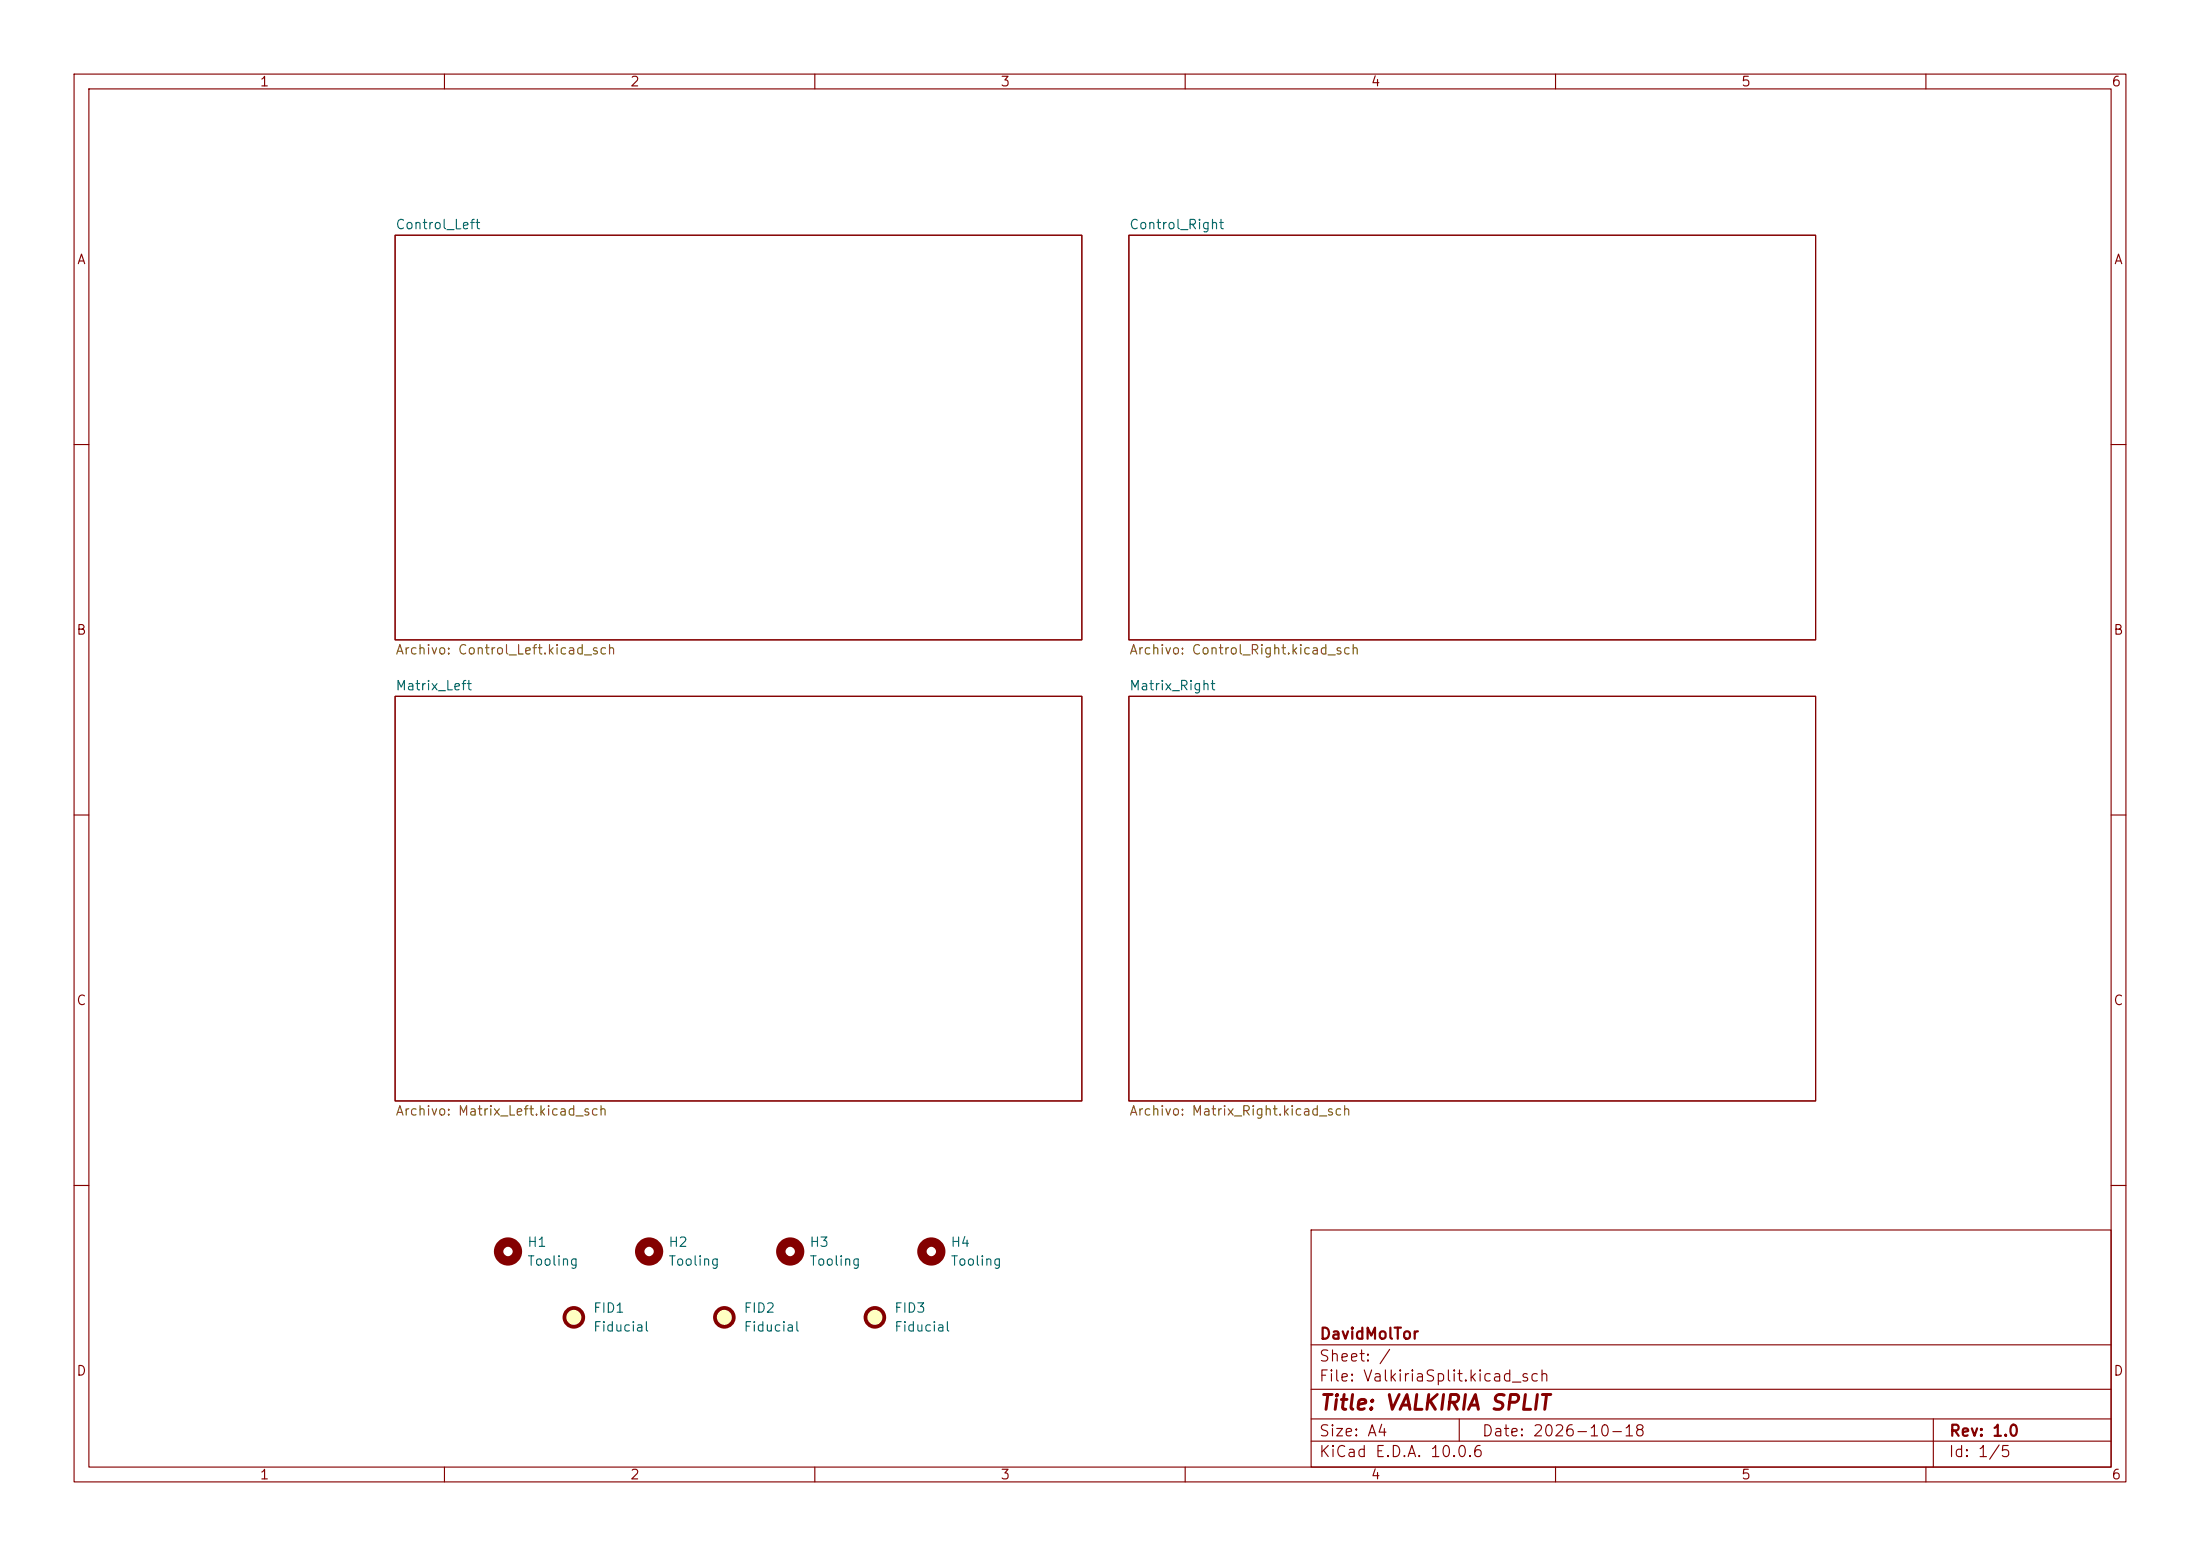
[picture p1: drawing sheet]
<svg xmlns="http://www.w3.org/2000/svg" width="297mm" height="210mm" viewBox="0 0 297 210" stroke-linecap="round" stroke-linejoin="round" font-family="sans-serif">
<g fill="none" stroke="#840000" stroke-width=".15">
<path d="M10 10h277v190h-277zM12 12h273v186h-273zM60 10v2M110 10v2M160 10v2M210 10v2M260 10v2M53.3 31.8h92.7v54.6h-92.7zM152.4 31.8h92.7v54.6h-92.7zM10 60h2M285 60h2M53.3 94h92.7v54.6h-92.7z"/>
<path d="M152.4 94h92.7v54.6h-92.7zM10 110h2M285 110h2M10 160h2M177 166h108v32h-108zM285 160h2M60 198v2M110 198v2M160 198v2M177 194.5h108M177 191.5h108M177 187.5h108"/>
<path d="M177 181.5h108M197 191.5v3M210 198v2M260 198v2M261 191.5v6.5"/>
</g>
<g fill="none" stroke="#840000" stroke-width="1.3">
<circle cx="68.6" cy="168.9" r="1.27"/>
<circle cx="87.6" cy="168.9" r="1.27"/>
<circle cx="106.7" cy="168.9" r="1.27"/>
<circle cx="125.7" cy="168.9" r="1.27"/>
</g>
<g fill="#ffffc2" stroke="#ffffc2" stroke-width=".14">
<circle cx="77.5" cy="177.8" r="1.27"/>
<circle cx="97.8" cy="177.8" r="1.27"/>
<circle cx="118.1" cy="177.8" r="1.27"/>
</g>
<g fill="none" stroke="#840000" stroke-width=".51">
<circle cx="77.5" cy="177.8" r="1.27"/>
<circle cx="97.8" cy="177.8" r="1.27"/>
<circle cx="118.1" cy="177.8" r="1.27"/>
</g>
<text font-size="2" fill="#840000" x="178" y="190.8">Title: VALKIRIA SPLIT</text>
<g font-size="1.5" fill="#840000">
<text x="178" y="184.1">Sheet: /</text>
<text x="178" y="181.1">DavidMolTor</text>
<text x="178" y="186.8">File: ValkiriaSplit.kicad_sch</text>
<text x="178" y="197">KiCad E.D.A. 10.0.6</text>
<text x="178" y="194.2">Size: A4</text>
<text x="200" y="194.2">Date: 2026-10-18</text>
<text x="263" y="197">Id: 1/5</text>
<text x="263" y="194.2">Rev: 1.0</text>
</g>
<g font-size="1.3" fill="#840000">
<text x="35" y="12">1</text>
<text x="85" y="12">2</text>
<text x="135" y="12">3</text>
<text x="185" y="12">4</text>
<text x="235" y="12">5</text>
<text x="285" y="12">6</text>
<text x="10.3" y="36">A</text>
<text x="285.3" y="36">A</text>
<text x="10.2" y="86">B</text>
<text x="285.2" y="86">B</text>
<text x="10.2" y="136">C</text>
<text x="285.2" y="136">C</text>
<text x="10.2" y="186">D</text>
<text x="285.2" y="186">D</text>
<text x="35" y="200">1</text>
<text x="85" y="200">2</text>
<text x="135" y="200">3</text>
<text x="185" y="200">4</text>
<text x="235" y="200">5</text>
<text x="285" y="200">6</text>
</g>
<g font-size="1.3" fill="#006464">
<text x="53.3" y="31.3">Control_Left</text>
<text x="152.4" y="31.3">Control_Right</text>
<text x="53.3" y="93.5">Matrix_Left</text>
<text x="152.4" y="93.5">Matrix_Right</text>
<text x="71.1" y="168.6">H1</text>
<text x="71.1" y="171.1">Tooling</text>
<text x="90.2" y="168.6">H2</text>
<text x="90.2" y="171.1">Tooling</text>
<text x="109.2" y="168.6">H3</text>
<text x="109.2" y="171.1">Tooling</text>
<text x="128.3" y="168.6">H4</text>
<text x="128.3" y="171.1">Tooling</text>
<text x="80" y="177.5">FID1</text>
<text x="100.3" y="177.5">FID2</text>
<text x="120.6" y="177.5">FID3</text>
<text x="80" y="180">Fiducial</text>
<text x="100.3" y="180">Fiducial</text>
<text x="120.6" y="180">Fiducial</text>
</g>
<g font-size="1.3" fill="#725600">
<text x="53.3" y="88.7">Archivo: Control_Left.kicad_sch</text>
<text x="152.4" y="88.7">Archivo: Control_Right.kicad_sch</text>
<text x="53.3" y="150.9">Archivo: Matrix_Left.kicad_sch</text>
<text x="152.4" y="150.9">Archivo: Matrix_Right.kicad_sch</text>
</g>
</svg>
